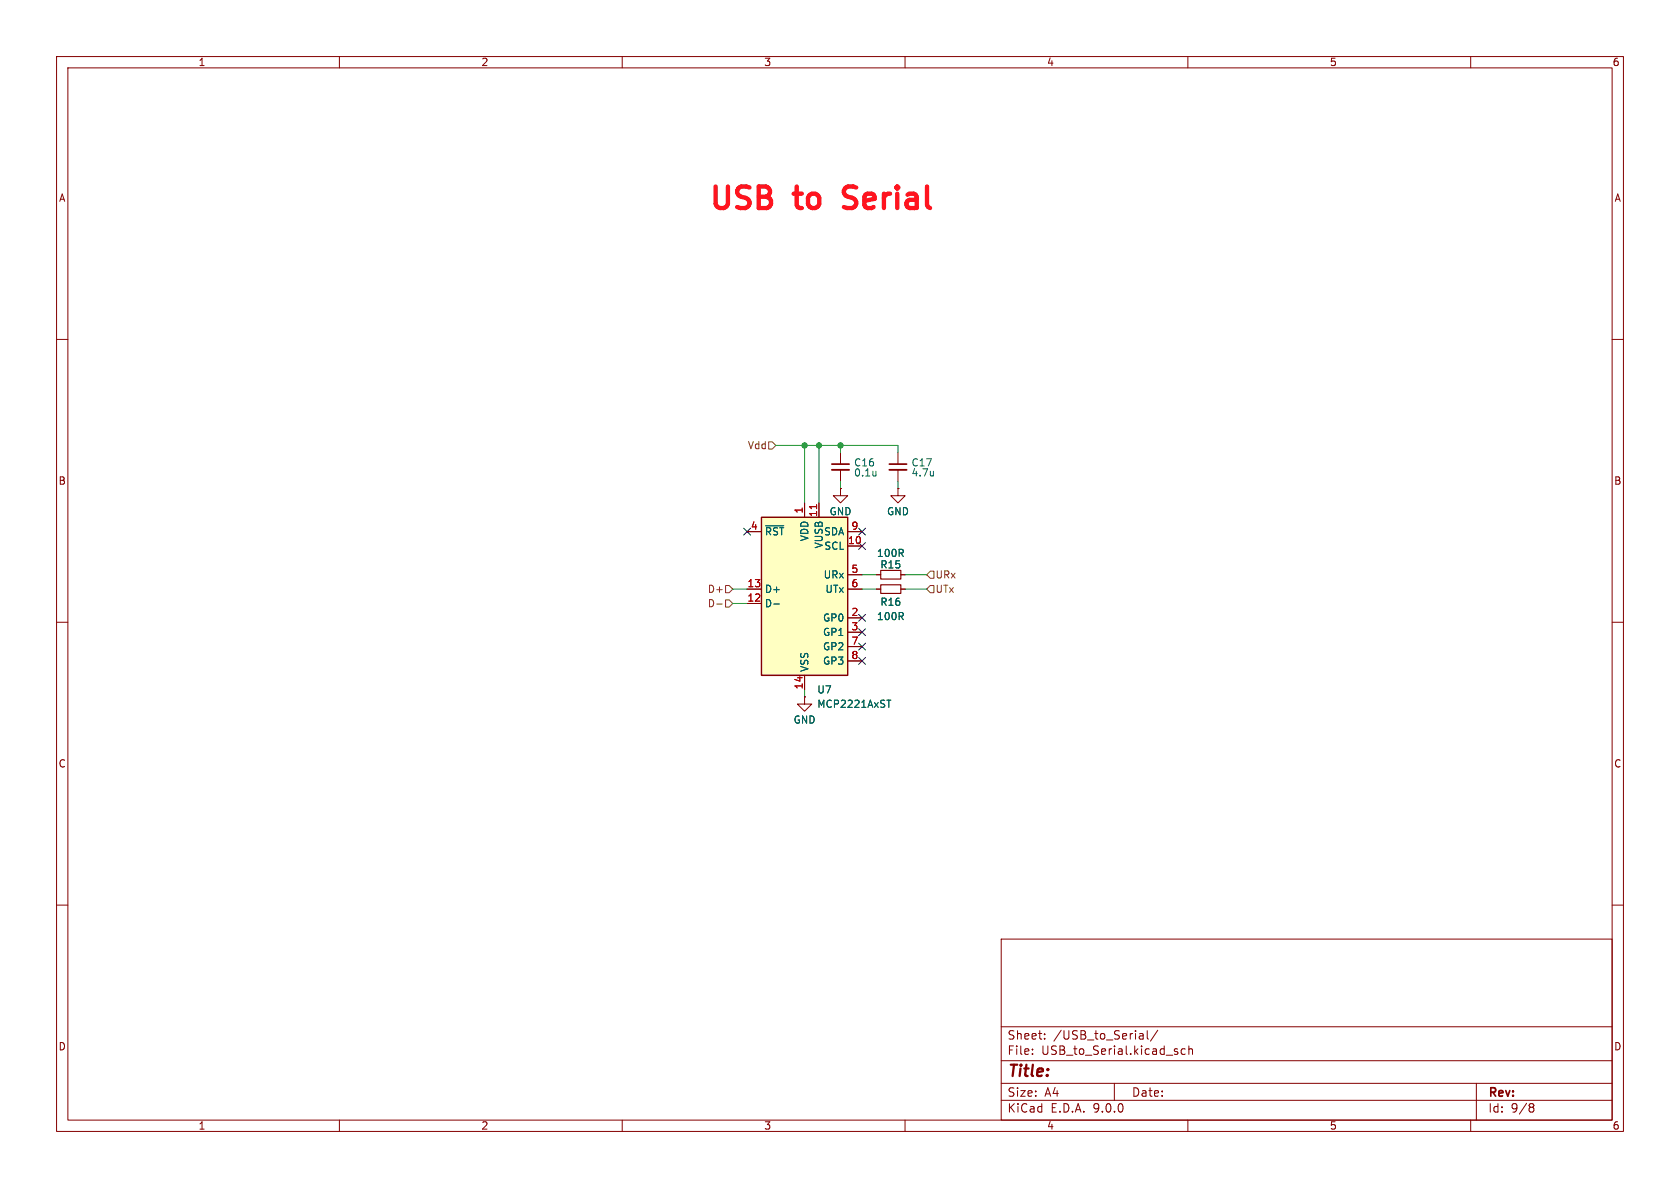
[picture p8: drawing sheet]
(kicad_sch
 (version 20250114)
 (generator "eeschema")
 (generator_version "9.0")
 (paper "A4")
 (lib_symbols
  (symbol "Device:C_Small"
   (pin_numbers (hide yes))
   (pin_names
    (offset 0.254) (hide yes)) (exclude_from_sim no) (in_bom yes) (on_board yes)
   (property "Reference" "C" (at 0.254 1.778 0) (effects (font (size 1.27 1.27)) (justify left)))
   (property "Value" "C_Small" (at 0.254 -2.032 0) (effects (font (size 1.27 1.27)) (justify left)))
   (property "Footprint" "" (at 0 0 0) (effects (font (size 1.27 1.27)) (hide yes)))
   (property "Datasheet" "~" (at 0 0 0) (effects (font (size 1.27 1.27)) (hide yes)))
   (property "Description" "Unpolarized capacitor, small symbol" (at 0 0 0) (effects (font (size 1.27 1.27)) (hide yes)))
   (symbol "C_Small_0_1"
    (polyline (pts (xy -1.524 0.508) (xy 1.524 0.508)) (stroke (width 0.3048) (type default)) (fill (type none)))
    (polyline (pts (xy -1.524 -0.508) (xy 1.524 -0.508)) (stroke (width 0.3302) (type default)) (fill (type none))))
   (symbol "C_Small_1_1"
    (pin passive line (at 0 2.54 270) (length 2.032) (name "~" (effects (font (size 1.27 1.27)))) (number "1" (effects (font (size 1.27 1.27)))))
    (pin passive line (at 0 -2.54 90) (length 2.032) (name "~" (effects (font (size 1.27 1.27)))) (number "2" (effects (font (size 1.27 1.27))))))
   (embedded_fonts no))
  (symbol "Device:R_Small"
   (pin_numbers (hide yes))
   (pin_names
    (offset 0.254) (hide yes)) (exclude_from_sim no) (in_bom yes) (on_board yes)
   (property "Reference" "R" (at 0.762 0.508 0) (effects (font (size 1.27 1.27)) (justify left)))
   (property "Value" "R_Small" (at 0.762 -1.016 0) (effects (font (size 1.27 1.27)) (justify left)))
   (property "Footprint" "" (at 0 0 0) (effects (font (size 1.27 1.27)) (hide yes)))
   (property "Datasheet" "~" (at 0 0 0) (effects (font (size 1.27 1.27)) (hide yes)))
   (property "Description" "Resistor, small symbol" (at 0 0 0) (effects (font (size 1.27 1.27)) (hide yes)))
   (symbol "R_Small_0_1"
    (rectangle (start -0.762 1.778) (end 0.762 -1.778) (stroke (width 0.2032) (type default)) (fill (type none))))
   (symbol "R_Small_1_1"
    (pin passive line (at 0 2.54 270) (length 0.762) (name "~" (effects (font (size 1.27 1.27)))) (number "1" (effects (font (size 1.27 1.27)))))
    (pin passive line (at 0 -2.54 90) (length 0.762) (name "~" (effects (font (size 1.27 1.27)))) (number "2" (effects (font (size 1.27 1.27))))))
   (embedded_fonts no))
  (symbol "Interface_USB:MCP2221AxST" (exclude_from_sim no) (in_bom yes) (on_board yes)
   (property "Reference" "U" (at -7.62 16.51 0) (effects (font (size 1.27 1.27))))
   (property "Value" "MCP2221AxST" (at 12.7 16.51 0) (effects (font (size 1.27 1.27))))
   (property "Footprint" "Package_SO:TSSOP-14_4.4x5mm_P0.65mm" (at 0 25.4 0) (effects (font (size 1.27 1.27)) (hide yes)))
   (property "Datasheet" "http://ww1.microchip.com/downloads/en/DeviceDoc/20005565B.pdf" (at 0 17.78 0) (effects (font (size 1.27 1.27)) (hide yes)))
   (property "Description" "USB to I2C/UART Protocol Converter with GPIO, TSSOP-14" (at 0 0 0) (effects (font (size 1.27 1.27)) (hide yes)))
   (symbol "MCP2221AxST_0_1"
    (rectangle (start -7.62 15.24) (end 7.62 -12.7) (stroke (width 0.254) (type default)) (fill (type background))))
   (symbol "MCP2221AxST_1_1"
    (pin input line (at -10.16 12.7 0) (length 2.54) (name "~{RST}" (effects (font (size 1.27 1.27)))) (number "4" (effects (font (size 1.27 1.27)))))
    (pin bidirectional line (at -10.16 2.54 0) (length 2.54) (name "D+" (effects (font (size 1.27 1.27)))) (number "13" (effects (font (size 1.27 1.27)))))
    (pin bidirectional line (at -10.16 0 0) (length 2.54) (name "D-" (effects (font (size 1.27 1.27)))) (number "12" (effects (font (size 1.27 1.27)))))
    (pin power_in line (at 0 17.78 270) (length 2.54) (name "VDD" (effects (font (size 1.27 1.27)))) (number "1" (effects (font (size 1.27 1.27)))))
    (pin power_in line (at 0 -15.24 90) (length 2.54) (name "VSS" (effects (font (size 1.27 1.27)))) (number "14" (effects (font (size 1.27 1.27)))))
    (pin passive line (at 2.54 17.78 270) (length 2.54) (name "VUSB" (effects (font (size 1.27 1.27)))) (number "11" (effects (font (size 1.27 1.27)))))
    (pin bidirectional line (at 10.16 12.7 180) (length 2.54) (name "SDA" (effects (font (size 1.27 1.27)))) (number "9" (effects (font (size 1.27 1.27)))))
    (pin bidirectional line (at 10.16 10.16 180) (length 2.54) (name "SCL" (effects (font (size 1.27 1.27)))) (number "10" (effects (font (size 1.27 1.27)))))
    (pin input line (at 10.16 5.08 180) (length 2.54) (name "URx" (effects (font (size 1.27 1.27)))) (number "5" (effects (font (size 1.27 1.27)))))
    (pin output line (at 10.16 2.54 180) (length 2.54) (name "UTx" (effects (font (size 1.27 1.27)))) (number "6" (effects (font (size 1.27 1.27)))))
    (pin bidirectional line (at 10.16 -2.54 180) (length 2.54) (name "GP0" (effects (font (size 1.27 1.27)))) (number "2" (effects (font (size 1.27 1.27)))))
    (pin bidirectional line (at 10.16 -5.08 180) (length 2.54) (name "GP1" (effects (font (size 1.27 1.27)))) (number "3" (effects (font (size 1.27 1.27)))))
    (pin bidirectional line (at 10.16 -7.62 180) (length 2.54) (name "GP2" (effects (font (size 1.27 1.27)))) (number "7" (effects (font (size 1.27 1.27)))))
    (pin bidirectional line (at 10.16 -10.16 180) (length 2.54) (name "GP3" (effects (font (size 1.27 1.27)))) (number "8" (effects (font (size 1.27 1.27))))))
   (embedded_fonts no))
  (symbol "power:GND"
   (power)
   (pin_numbers (hide yes))
   (pin_names
    (offset 0) (hide yes)) (exclude_from_sim no) (in_bom yes) (on_board yes)
   (property "Reference" "#PWR" (at 0 -6.35 0) (effects (font (size 1.27 1.27)) (hide yes)))
   (property "Value" "GND" (at 0 -3.81 0) (effects (font (size 1.27 1.27))))
   (property "Footprint" "" (at 0 0 0) (effects (font (size 1.27 1.27)) (hide yes)))
   (property "Datasheet" "" (at 0 0 0) (effects (font (size 1.27 1.27)) (hide yes)))
   (property "Description" "Power symbol creates a global label with name \"GND\" , ground" (at 0 0 0) (effects (font (size 1.27 1.27)) (hide yes)))
   (symbol "GND_0_1"
    (polyline (pts (xy 0 0) (xy 0 -1.27) (xy 1.27 -1.27) (xy 0 -2.54) (xy -1.27 -1.27) (xy 0 -1.27)) (stroke (width 0) (type default)) (fill (type none))))
   (symbol "GND_1_1"
    (pin power_in line (at 0 0 270) (length 0) (name "~" (effects (font (size 1.27 1.27)))) (number "1" (effects (font (size 1.27 1.27))))))
   (embedded_fonts no)))
 (text "USB to Serial\n"
  (exclude_from_sim no)
  (at 146.558 71.374 0)
  (effects (font (size 3.81 3.81) (thickness 0.762)
    (bold yes) (color 255 20 31 1))))
 (junction
  (at 144.78 78.74)
  (diameter 0)
  (color 0 0 0 0))
 (junction
  (at 148.59 78.74)
  (diameter 0)
  (color 0 0 0 0))
 (junction
  (at 142.24 78.74)
  (diameter 0)
  (color 0 0 0 0))
 (no_connect
  (at 152.4 116.84))
 (no_connect
  (at 152.4 109.22))
 (no_connect
  (at 152.4 93.98))
 (no_connect
  (at 152.4 114.3))
 (no_connect
  (at 152.4 96.52))
 (no_connect
  (at 152.4 111.76))
 (no_connect
  (at 132.08 93.98))
 (wire
  (pts (xy 129.54 104.14) (xy 132.08 104.14))
  (stroke (width 0) (type default)))
 (wire
  (pts (xy 142.24 121.92) (xy 142.24 123.19))
  (stroke (width 0) (type default)))
 (wire
  (pts (xy 158.75 85.09) (xy 158.75 86.36))
  (stroke (width 0) (type default)))
 (wire
  (pts (xy 137.16 78.74) (xy 142.24 78.74))
  (stroke (width 0) (type default)))
 (wire
  (pts (xy 144.78 78.74) (xy 148.59 78.74))
  (stroke (width 0) (type default)))
 (wire
  (pts (xy 152.4 104.14) (xy 154.94 104.14))
  (stroke (width 0) (type default)))
 (wire
  (pts (xy 148.59 80.01) (xy 148.59 78.74))
  (stroke (width 0) (type default)))
 (wire
  (pts (xy 129.54 106.68) (xy 132.08 106.68))
  (stroke (width 0) (type default)))
 (wire
  (pts (xy 144.78 88.9) (xy 144.78 78.74))
  (stroke (width 0) (type default)))
 (wire
  (pts (xy 142.24 78.74) (xy 142.24 88.9))
  (stroke (width 0) (type default)))
 (wire
  (pts (xy 160.02 104.14) (xy 163.83 104.14))
  (stroke (width 0) (type default)))
 (wire
  (pts (xy 158.75 80.01) (xy 158.75 78.74))
  (stroke (width 0) (type default)))
 (wire
  (pts (xy 152.4 101.6) (xy 154.94 101.6))
  (stroke (width 0) (type default)))
 (wire
  (pts (xy 142.24 78.74) (xy 144.78 78.74))
  (stroke (width 0) (type default)))
 (wire
  (pts (xy 148.59 85.09) (xy 148.59 86.36))
  (stroke (width 0) (type default)))
 (wire
  (pts (xy 158.75 78.74) (xy 148.59 78.74))
  (stroke (width 0) (type default)))
 (wire
  (pts (xy 160.02 101.6) (xy 163.83 101.6))
  (stroke (width 0) (type default)))
 (hierarchical_label "D-"
  (shape input)
  (at 129.54 106.68 180)
  (effects (font (size 1.27 1.27)) (justify right)))
 (hierarchical_label "Vdd"
  (shape input)
  (at 137.16 78.74 180)
  (effects (font (size 1.27 1.27)) (justify right)))
 (hierarchical_label "UTx"
  (shape input)
  (at 163.83 104.14 0)
  (effects (font (size 1.27 1.27)) (justify left)))
 (hierarchical_label "URx"
  (shape input)
  (at 163.83 101.6 0)
  (effects (font (size 1.27 1.27)) (justify left)))
 (hierarchical_label "D+"
  (shape input)
  (at 129.54 104.14 180)
  (effects (font (size 1.27 1.27)) (justify right)))
 (symbol
  (lib_id "Interface_USB:MCP2221AxST")
  (at 142.24 106.68 0)
  (unit 1)
  (exclude_from_sim no)
  (in_bom yes)
  (on_board yes)
  (dnp no)
  (fields_autoplaced yes)
  (property "Reference" "U7" (at 144.3833 121.92 0) (effects (font (size 1.27 1.27)) (justify left)))
  (property "Value" "MCP2221AxST" (at 144.3833 124.46 0) (effects (font (size 1.27 1.27)) (justify left)))
  (property "Footprint" "Package_SO:TSSOP-14_4.4x5mm_P0.65mm" (at 142.24 81.28 0) (effects (font (size 1.27 1.27)) (hide yes)))
  (property "Datasheet" "http://ww1.microchip.com/downloads/en/DeviceDoc/20005565B.pdf" (at 142.24 88.9 0) (effects (font (size 1.27 1.27)) (hide yes)))
  (property "Description" "USB to I2C/UART Protocol Converter with GPIO, TSSOP-14" (at 142.24 106.68 0) (effects (font (size 1.27 1.27)) (hide yes)))
  (pin "4")
  (pin "8")
  (pin "12")
  (pin "1")
  (pin "14")
  (pin "13")
  (pin "6")
  (pin "2")
  (pin "3")
  (pin "7")
  (pin "9")
  (pin "5")
  (pin "11")
  (pin "10"))
 (symbol
  (lib_id "Device:R_Small")
  (at 157.48 104.14 90)
  (unit 1)
  (exclude_from_sim no)
  (in_bom yes)
  (on_board yes)
  (dnp no)
  (property "Reference" "R16" (at 157.48 106.426 90) (effects (font (size 1.27 1.27))))
  (property "Value" "100R" (at 157.48 108.966 90) (effects (font (size 1.27 1.27))))
  (property "Footprint" "Resistor_SMD:R_0603_1608Metric" (at 157.48 104.14 0) (effects (font (size 1.27 1.27)) (hide yes)))
  (property "Datasheet" "~" (at 157.48 104.14 0) (effects (font (size 1.27 1.27)) (hide yes)))
  (property "Description" "Resistor, small symbol" (at 157.48 104.14 0) (effects (font (size 1.27 1.27)) (hide yes)))
  (pin "2")
  (pin "1"))
 (symbol
  (lib_id "power:GND")
  (at 158.75 86.36 0)
  (unit 1)
  (exclude_from_sim no)
  (in_bom yes)
  (on_board yes)
  (dnp no)
  (property "Reference" "#PWR043" (at 158.75 92.71 0) (effects (font (size 1.27 1.27)) (hide yes)))
  (property "Value" "GND" (at 158.75 90.424 0) (effects (font (size 1.27 1.27))))
  (property "Footprint" "" (at 158.75 86.36 0) (effects (font (size 1.27 1.27)) (hide yes)))
  (property "Datasheet" "" (at 158.75 86.36 0) (effects (font (size 1.27 1.27)) (hide yes)))
  (property "Description" "Power symbol creates a global label with name \"GND\" , ground" (at 158.75 86.36 0) (effects (font (size 1.27 1.27)) (hide yes)))
  (pin "1"))
 (symbol
  (lib_id "Device:C_Small")
  (at 148.59 82.55 0)
  (unit 1)
  (exclude_from_sim no)
  (in_bom yes)
  (on_board yes)
  (dnp no)
  (property "Reference" "C16" (at 150.876 81.788 0) (effects (font (size 1.27 1.27)) (justify left)))
  (property "Value" "0.1u" (at 150.876 83.566 0) (effects (font (size 1.27 1.27)) (justify left)))
  (property "Footprint" "Capacitor_SMD:C_0603_1608Metric" (at 148.59 82.55 0) (effects (font (size 1.27 1.27)) (hide yes)))
  (property "Datasheet" "~" (at 148.59 82.55 0) (effects (font (size 1.27 1.27)) (hide yes)))
  (property "Description" "Unpolarized capacitor, small symbol" (at 148.59 82.55 0) (effects (font (size 1.27 1.27)) (hide yes)))
  (pin "1")
  (pin "2"))
 (symbol
  (lib_id "power:GND")
  (at 148.59 86.36 0)
  (unit 1)
  (exclude_from_sim no)
  (in_bom yes)
  (on_board yes)
  (dnp no)
  (property "Reference" "#PWR042" (at 148.59 92.71 0) (effects (font (size 1.27 1.27)) (hide yes)))
  (property "Value" "GND" (at 148.59 90.424 0) (effects (font (size 1.27 1.27))))
  (property "Footprint" "" (at 148.59 86.36 0) (effects (font (size 1.27 1.27)) (hide yes)))
  (property "Datasheet" "" (at 148.59 86.36 0) (effects (font (size 1.27 1.27)) (hide yes)))
  (property "Description" "Power symbol creates a global label with name \"GND\" , ground" (at 148.59 86.36 0) (effects (font (size 1.27 1.27)) (hide yes)))
  (pin "1"))
 (symbol
  (lib_id "Device:C_Small")
  (at 158.75 82.55 0)
  (unit 1)
  (exclude_from_sim no)
  (in_bom yes)
  (on_board yes)
  (dnp no)
  (property "Reference" "C17" (at 161.036 81.788 0) (effects (font (size 1.27 1.27)) (justify left)))
  (property "Value" "4.7u" (at 161.036 83.566 0) (effects (font (size 1.27 1.27)) (justify left)))
  (property "Footprint" "Capacitor_SMD:C_0805_2012Metric" (at 158.75 82.55 0) (effects (font (size 1.27 1.27)) (hide yes)))
  (property "Datasheet" "~" (at 158.75 82.55 0) (effects (font (size 1.27 1.27)) (hide yes)))
  (property "Description" "Unpolarized capacitor, small symbol" (at 158.75 82.55 0) (effects (font (size 1.27 1.27)) (hide yes)))
  (pin "1")
  (pin "2"))
 (symbol
  (lib_id "power:GND")
  (at 142.24 123.19 0)
  (unit 1)
  (exclude_from_sim no)
  (in_bom yes)
  (on_board yes)
  (dnp no)
  (property "Reference" "#PWR039" (at 142.24 129.54 0) (effects (font (size 1.27 1.27)) (hide yes)))
  (property "Value" "GND" (at 142.24 127.254 0) (effects (font (size 1.27 1.27))))
  (property "Footprint" "" (at 142.24 123.19 0) (effects (font (size 1.27 1.27)) (hide yes)))
  (property "Datasheet" "" (at 142.24 123.19 0) (effects (font (size 1.27 1.27)) (hide yes)))
  (property "Description" "Power symbol creates a global label with name \"GND\" , ground" (at 142.24 123.19 0) (effects (font (size 1.27 1.27)) (hide yes)))
  (pin "1"))
 (symbol
  (lib_id "Device:R_Small")
  (at 157.48 101.6 90)
  (unit 1)
  (exclude_from_sim no)
  (in_bom yes)
  (on_board yes)
  (dnp no)
  (property "Reference" "R15" (at 157.48 99.822 90) (effects (font (size 1.27 1.27))))
  (property "Value" "100R" (at 157.48 97.79 90) (effects (font (size 1.27 1.27))))
  (property "Footprint" "Resistor_SMD:R_0603_1608Metric" (at 157.48 101.6 0) (effects (font (size 1.27 1.27)) (hide yes)))
  (property "Datasheet" "~" (at 157.48 101.6 0) (effects (font (size 1.27 1.27)) (hide yes)))
  (property "Description" "Resistor, small symbol" (at 157.48 101.6 0) (effects (font (size 1.27 1.27)) (hide yes)))
  (pin "2")
  (pin "1")))
